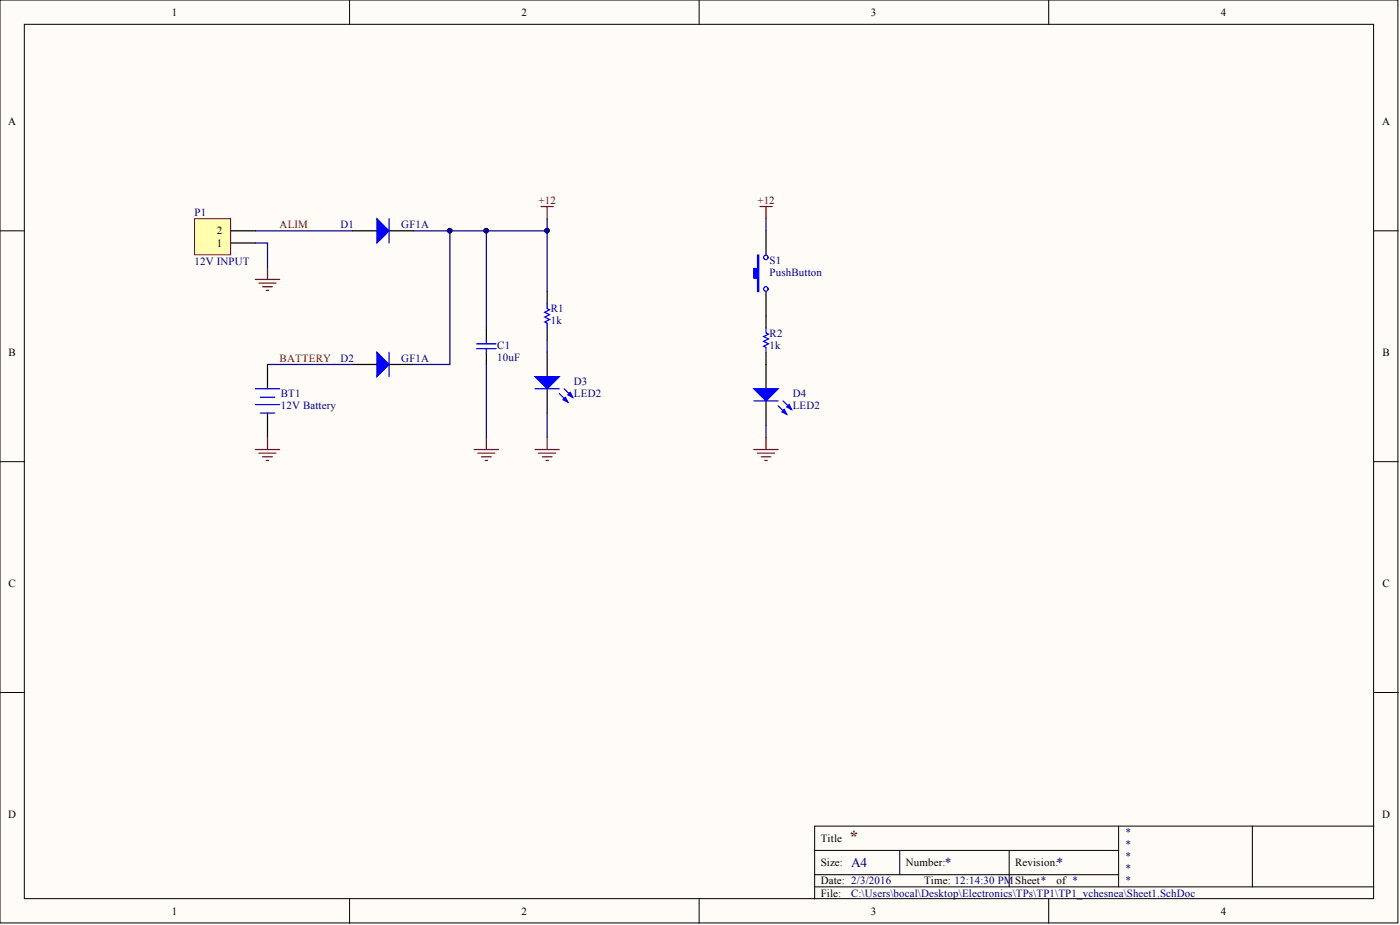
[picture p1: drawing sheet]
<svg xmlns="http://www.w3.org/2000/svg" width="292mm" height="193mm" viewBox="0 0 292 193" stroke-linecap="round" stroke-linejoin="round" font-family="sans-serif">
<g fill="#fffcf8" stroke="#000" stroke-width=".21">
<path d="M0 0h291.7v192.5h-291.7z"/>
<path d="M5.1 5.1h281.5v182.4h-281.5z"/>
</g>
<g fill="none" stroke="#000" stroke-width=".21">
<path d="M72.9 0v5.1M145.9 0v5.1M218.8 0v5.1M0 48.2h5.1M286.7 48.2h5M0 96.3h5.1M286.7 96.3h5M0 144.5h5.1M286.7 144.5h5M170 177.4h63.4M187.7 177.4v5.1M210.6 177.4v7.6"/>
<path d="M233.4 172.3v12.7M261.3 172.3h-91.3v15.2M286.7 172.3h-25.4v12.7M72.9 187.5v5.1M145.9 187.5v5.1M170 185h116.7M170 182.5h63.4M218.8 187.5v5.1"/>
</g>
<path d="M40.6 45.6h7.5v7.6h-7.5z" fill="#ffffb0" stroke="#800000" stroke-width=".21"/>
<g fill="none" stroke="#000" stroke-width=".25">
<path d="M48.2 50.7h5.1M48.2 48.2h5.1M73.6 48.2h5M81.2 48.2h5.1M159.8 48.2v5M55.8 76v5.1M73.6 76h5M81.2 76h5.1M101.5 68.4v2.6M101.5 73.5v2.5M114.2 60.8v2.6M114.2 68.4v2.6"/>
<path d="M114.2 73.5v5.1M159.8 60.8v7.6M159.8 73.5v7.6M55.8 86.2v5M114.2 81.1v5.1M159.8 83.6v5.1"/>
</g>
<g fill="none" stroke="#800000" stroke-width=".25">
<path d="M53.3 58.3h5M54 59.1h3.6M54.8 59.8h2M55.8 55.8v2.5M112.9 43.1h2.5M114.2 43.1v2.5M158.6 43.1h2.5M159.8 43.1v2.5M55.6 60.6h.5M53.3 93.8h5M54 94.5h3.6M54.8 95.3h2"/>
<path d="M55.6 96.1h.5M55.8 91.2v2.6M98.9 93.8h5.1M99.7 94.5h3.6M100.5 95.3h2M101.2 96.1h.5M101.5 91.2v2.6M111.6 93.8h5.1M112.4 94.5h3.5M113.1 95.3h2.1M113.9 96.1h.5M114.2 91.2v2.6"/>
<path d="M157.3 93.8h5.1M158 94.5h3.6M158.8 95.3h2M159.6 96.1h.5M159.8 91.2v2.6"/>
</g>
<g fill="#00f" stroke="#00f" stroke-width=".25">
<path d="M78.6 45.6l2.6 2.6-2.6 2.5z"/>
<path d="M78.6 73.5l2.6 2.5-2.6 2.6z"/>
<path d="M111.6 78.6h5.1l-2.5 2.5z"/>
<path d="M117.5 83.4l.5-.5 .5 1z"/>
<path d="M118.5 82.4l.5-.5 .5 1z"/>
<path d="M157.3 81.1h5.1l-2.6 2.5z"/>
<path d="M163.1 85.9l.5-.5 .5 1z"/>
<path d="M164.1 84.9l.5-.5 .6 1z"/>
<path d="M158 53.2h.3v7.6h-.3v-2.8h-.7v-2h.7z" fill-rule="evenodd"/>
</g>
<g fill="none" stroke="#00f" stroke-width=".25">
<path d="M81.2 45.6v5.1M81.2 73.5v5.1M99.4 71.7h4.1M99.4 72.7h4.1M101.5 71v.7M101.5 72.7v.8M114.2 63.4v1l.5 .2-1 .5 1 .5-1 .6 1 .5-1 .5 .5 .2v1M159.8 68.4v1l.5 .3-1 .5 1 .5-1 .5 1 .5-1 .5 .5 .3v1M53.3 84.4h5M53.3 81.1h5M54.3 82.9h3M54.3 86.2h3"/>
<path d="M111.6 81.1h5.1M116.7 82.1l1.8 1.8M117.7 81.1l1.8 1.8M157.3 83.6h5.1M162.4 84.7l1.7 1.7M163.4 83.6l1.8 1.8"/>
<circle cx="159.8" cy="53.7" r=".47"/>
<circle cx="159.8" cy="60.3" r=".47"/>
</g>
<path d="M53.3 50.7h2.5v5.1M53.3 48.2h20.3M86.3 48.2h7.6v27.8h-7.6M93.9 48.2h7.6v20.2M101.5 48.2h12.7v12.6M114.2 45.6v2.6M159.8 45.6v2.6M55.8 76h17.8M101.5 76v15.2M114.2 71v2.5M114.2 86.2v5M159.8 88.7v2.5" fill="none" stroke="#000080" stroke-width=".25"/>
<g fill="#000080" stroke="#000080" stroke-width=".21">
<circle cx="93.8" cy="48.1" r=".47"/>
<circle cx="101.4" cy="48.1" r=".47"/>
<circle cx="114.1" cy="48.1" r=".47"/>
</g>
<text font-size="3.5" fill="#800000" x="177.1" y="175.6">*</text>
<g font-size="2.8" fill="#000080">
<text x="177.6" y="180.9">A4</text>
<text x="197.1" y="180.9">*</text>
<text x="220.5" y="180.9">*</text>
</g>
<g font-size="2.3">
<text x="35.9" y="3.3">1</text>
<text x="108.8" y="3.3">2</text>
<text x="181.7" y="3.3">3</text>
<text x="254.7" y="3.3">4</text>
<text x="1.7" y="26.1">A</text>
<text x="288.4" y="26.1">A</text>
<text x="45.2" y="51.5">1</text>
<text x="45.2" y="48.9">2</text>
<text x="1.8" y="74.3">B</text>
<text x="288.4" y="74.3">B</text>
<text x="1.8" y="122.4">C</text>
<text x="288.4" y="122.4">C</text>
<text x="1.7" y="170.6">D</text>
<text x="288.4" y="170.6">D</text>
<text x="171.2" y="175.6">Title</text>
<text x="171.2" y="180.7">Size:</text>
<text x="171.2" y="184.5">Date: 2/3/2016</text>
<text x="189" y="180.7">Number:</text>
<text x="192.8" y="184.5">Time: 12:14:30 PMSheet*</text>
<text x="211.8" y="180.7">Revision:</text>
<text x="220.5" y="184.5">of *</text>
<text x="35.9" y="190.8">1</text>
<text x="108.8" y="190.8">2</text>
<text x="171.2" y="187">File:</text>
<text x="181.7" y="190.8">3</text>
<text x="254.7" y="190.8">4</text>
</g>
<g font-size="2.3" fill="#000080">
<text x="40.6" y="45.1">P1</text>
<text x="71" y="47.7">D1</text>
<text x="83.7" y="47.7">GF1A</text>
<text x="40.6" y="55.3">12V INPUT</text>
<text x="160.6" y="55">S1</text>
<text x="160.6" y="57.5">PushButton</text>
<text x="114.9" y="65.1">R1</text>
<text x="114.9" y="67.7">1k</text>
<text x="160.6" y="70.2">R2</text>
<text x="71" y="75.5">D2</text>
<text x="83.7" y="75.5">GF1A</text>
<text x="103.8" y="72.7">C1</text>
<text x="103.8" y="75.3">10uF</text>
<text x="160.6" y="72.7">1k</text>
<text x="58.6" y="82.9">BT1</text>
<text x="119.7" y="80.3">D3</text>
<text x="119.7" y="82.9">LED2</text>
<text x="165.4" y="82.9">D4</text>
<text x="58.6" y="85.4">12V Battery</text>
<text x="165.4" y="85.4">LED2</text>
<text x="234.7" y="174.4">*</text>
<text x="234.7" y="176.9">*</text>
<text x="234.7" y="179.4">*</text>
<text x="234.7" y="182">*</text>
<text x="234.7" y="184.5">*</text>
<text x="177.6" y="187">C:\Users\bocal\Desktop\Electronics\TPs\TP1\TP1_vchesnea\Sheet1.SchDoc</text>
</g>
<g font-size="2.3" fill="#800000">
<text x="58.3" y="47.7">ALIM</text>
<text x="112.4" y="42.6">+12</text>
<text x="158" y="42.6">+12</text>
<text x="58.3" y="75.5">BATTERY</text>
</g>
</svg>
